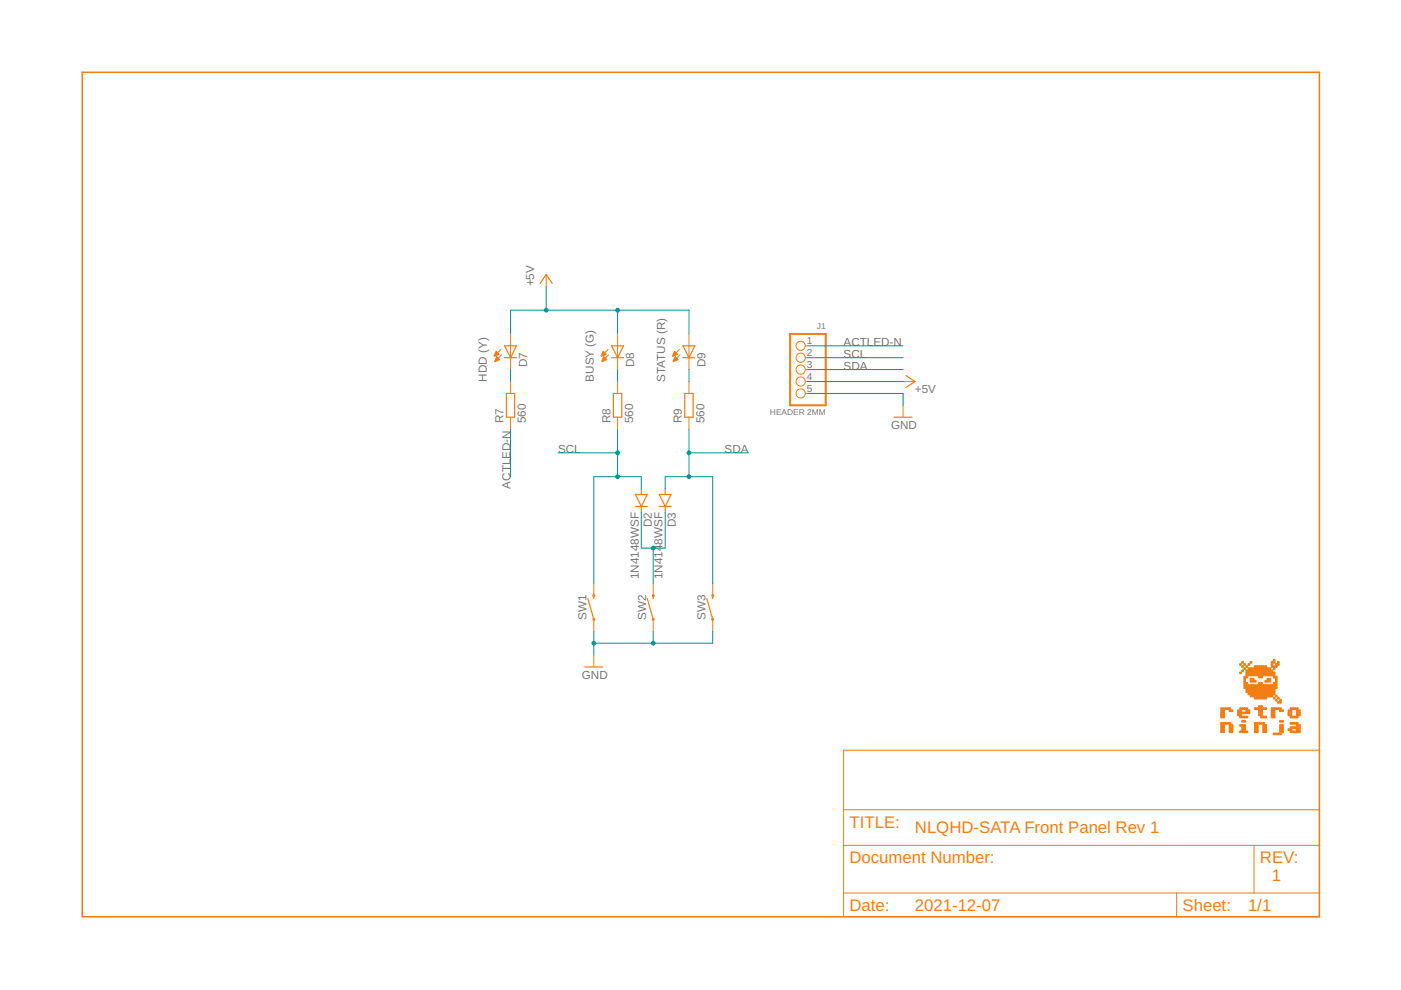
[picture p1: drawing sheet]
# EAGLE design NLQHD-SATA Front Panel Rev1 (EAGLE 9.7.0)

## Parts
D2  1N4148WSF  DIODE_SOD-323F  [SOD-323F]
D3  1N4148WSF  DIODE_SOD-323F  [SOD-323F]
D7  LED_3MM_RED  [LED3MM_RED]
D8  LED_3MM_GREEN  [LED3MM_GREEN]
D9  LED_3MM_GREEN  [LED3MM_GREEN]
J1  HEADER 2MM  HEADER_1X5_2MM_JST  [HEADER_1X5_2MM_JST]
R7  560  R-EU_R0805  [R0805]
R8  560  R-EU_R0805  [R0805]
R9  560  R-EU_R0805  [R0805]
SW1  SWITCH_MOMENTARY_6.0X5.0  [SWITCH_MOM_6.0MMX5.0MM]
SW2  SWITCH_MOMENTARY_6.0X5.0  [SWITCH_MOM_6.0MMX5.0MM]
SW3  SWITCH_MOMENTARY_6.0X5.0  [SWITCH_MOM_6.0MMX5.0MM]

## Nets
+5V: D7.A D8.A D9.A J1.4
ACTLED-N: J1.1 R7.1
ACTLED-RES: D7.K(C) R7.2
BUSYLED-RES: D8.K(C) R8.2
GND: J1.5 SW1.1 SW1.2 SW2.1 SW2.2 SW3.1 SW3.2
N$13: D2.C D3.C SW2.3 SW2.4
SCL: D2.A J1.2 R8.1 SW1.3 SW1.4
SDA: D3.A J1.3 R9.1 SW3.3 SW3.4
STATLED-RES: D9.K(C) R9.2

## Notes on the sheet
- HDD (Y) | BUSY (G) | STATUS (R)
- NLQHD-SATA Front Panel Rev 1
- 1
- 2021-12-07
